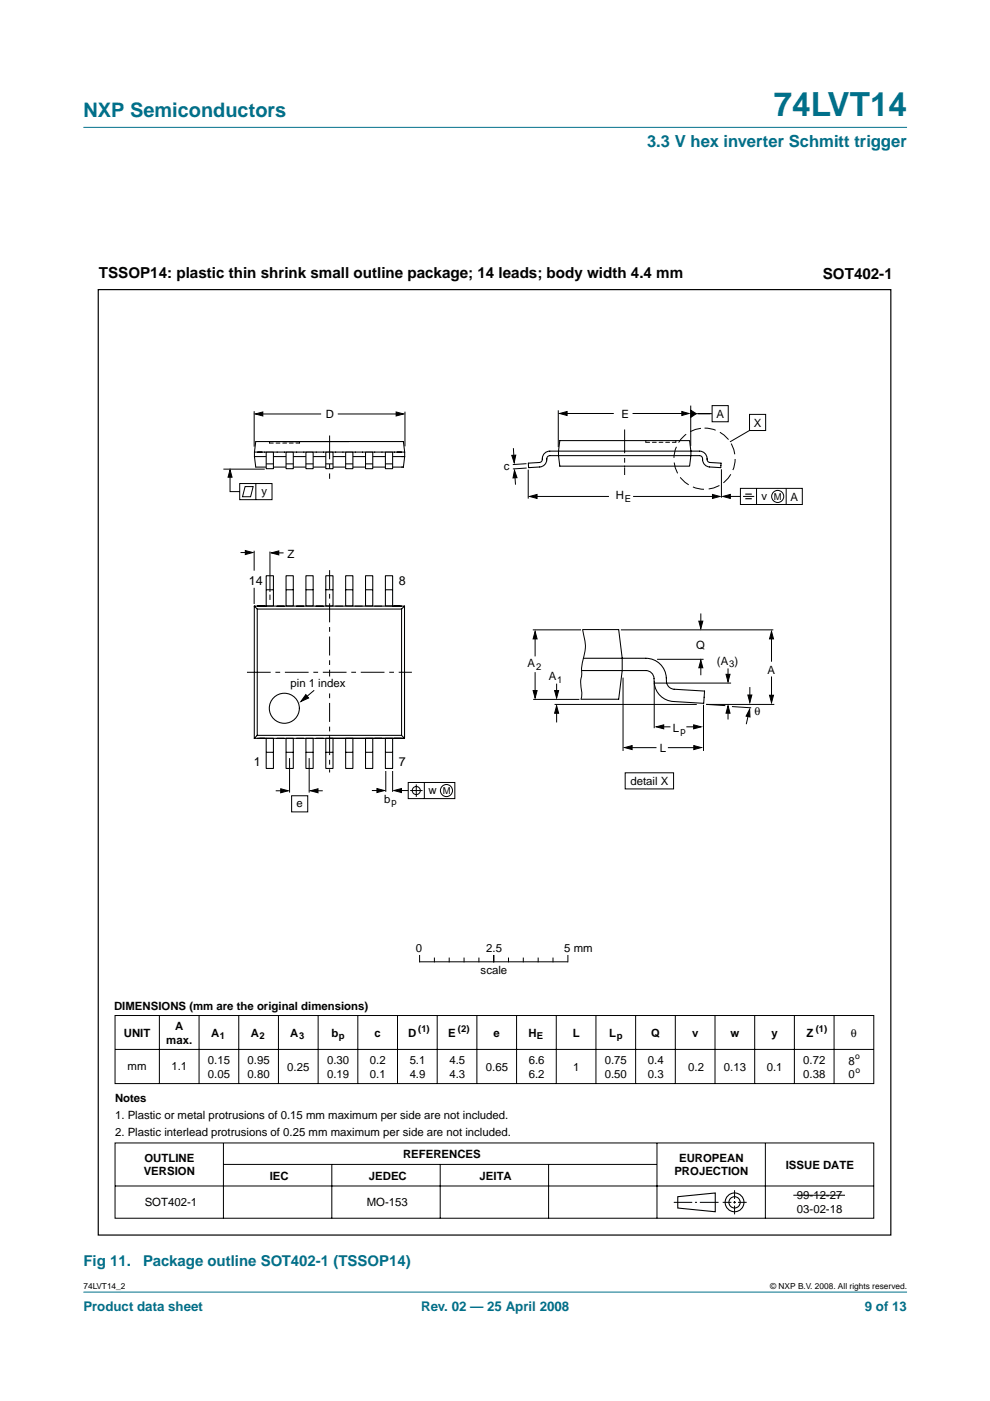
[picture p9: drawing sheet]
<svg xmlns="http://www.w3.org/2000/svg" width="210mm" height="297mm" viewBox="0 0 210 297" stroke-linecap="round" stroke-linejoin="round" font-family="sans-serif">
<g fill="#00708a" stroke="#00708a" stroke-width=".21">
<path d="M17.7 273.9h174.6z"/>
<path d="M17.7 27h174.6z"/>
</g>
<g fill="none" stroke="#000" stroke-width=".21">
<path d="M47.4 99.5h8.7M53.9 87.2v7.5M55.1 87.8h13M57.1 93.6v.3M63.5 93.6v.3M71.6 87.8h13.1M85.9 87.3v7.3M108.9 95l.1 2.6M111.6 98.3l-2.9 .2M111.7 99.2l-3 .2M112 99.6v6.1M118.4 87v7.8"/>
<path d="M119.4 87.7h10.7M134.1 87.7h11.2M136.9 93.4v.3M143.3 93.4v.3M146.5 86v8.5M147 87.7h4M151 86h3.4v3.4h-3.4zM153 99.5v6M158.9 87.9h3.4v3.4h-3.4zM158.9 91.3l-4.1 2.4M48.8 100.2v4h2M50.8 102.5h6.9v3.4h-6.9z"/>
<path d="M51 117.2h2M52 103.2h1.7l-.6 2.1h-1.7zM53.9 116.8v4.2M54.2 102.5v3.4M57.2 116.9v8.6M58.1 117.2h2M109.1 100.3l.2 2.5M113.1 105.3h16M134.2 105.3h17.4M154.1 105.3h2.9M157 103.5h13.1v3.5h-13.1zM157.5 105.3h2.4"/>
<path d="M160.4 103.5v3.5M166.7 103.5v3.5M53.9 124.6v3.5M57.2 126.1v1.1M113 133.5h10.2M113.5 134.5v4.7M123.5 133.5a10 10 0 0 1 0 6.8l-.2 1.3v1.3a8.1 8.1 0 0 0 .1 4.1l-.2 1.3M131.6 133.5h32.4M139.3 139.8h9.9M148.6 130.1v2.4M163.6 134.9v5.4M66.6 146.4l-2.4 2"/>
<path d="M113 148.3h9.8M113.5 142.5v4.7M117.6 149.4h30.1M118 144.9v2.6M118 150.6v2.6M132.1 143.7v15.5M133.1 158.5h6.1M138.7 144.8v9.6M138.8 144.8h16.2M140 154.1h2.2M141.6 158.5h6.3M145.5 154.1h2.1"/>
<path d="M148.6 140.8v2.4M149.2 149.4v9.8M149.7 149.3l4.1 .3M149.8 149.4h14.4M154.4 141.7v1.9M154.4 150.6v1.9M155.2 149.8l4.1 .3M158.8 151l-.6 2.5M159 145.7v2.5M163.6 143.4v4.6M58.5 167.7h1.9M61.4 160.7v7.3"/>
<path d="M61.8 168.7h3.4v3.4h-3.4zM65.6 160.7v7.3M66.6 167.7h1.8M78.8 167.6h1.9M81.8 163.5v4.4M83.2 163.5v4.4M84.4 167.6h2.2M86.6 165.9h9.8v3.4h-9.8zM87 167.6h2.6M88.3 166.3v2.7M90 165.9v3.4M132.6 163.8h10.2v3.5h-10.2z"/>
<path d="M24.4 215.3h160.9v14.4h-160.9zM33.8 215.3v14.4M42.2 215.3v14.4M50.6 215.3v14.4M59 215.3v14.4M67.5 215.3v14.4M75.9 215.3v14.4M84.3 215.3v14.4M89 202.6v1.3M89 203.9h31.3M92.1 203.1v.8M92.7 215.3v14.4"/>
<path d="M95.2 203.1v.8M98.4 203.1v.8M101.1 215.3v14.4M101.5 203.1v.8M104.7 202.6v1.3M107.8 203.1v.8M109.5 215.3v14.4M111 203.1v.8M114.1 203.1v.8M117.2 203.1v.8M117.9 215.3v14.4M120.4 202.6v1.3"/>
<path d="M126.4 215.3v14.4M134.8 215.3v14.4M143.2 215.3v14.4M151.6 215.3v14.4M160 215.3v14.4M168.4 215.3v14.4M176.8 215.3v14.4M24.4 222.5h160.8M24.4 242.3h160.9v16h-160.9zM24.4 251.5h160.9M47.4 242.4v15.9M47.4 246.9h91.8"/>
<path d="M70.4 246.9v11.4M93.3 246.9v11.4M116.3 246.9v11.4M139.3 242.4v15.9M142.9 254.9h3.9M147.4 254.9h.4M148.4 254.9h4M153.2 254.9h1.9M155.5 254.9h.5M155.7 252.4v1.8M155.7 254.7v.5M155.7 255.6v1.9"/>
<path d="M156.5 254.9h1.8M162.3 242.4v15.9M168.2 253.4h11"/>
<circle cx="164.9" cy="105.3" r="1.28"/>
<circle cx="88.3" cy="167.6" r=".86"/>
<circle cx="94.7" cy="167.6" r="1.28"/>
</g>
<g fill="none" stroke="#000" stroke-width=".23">
<path d="M143.7 253.7l8-.8v4l-8-.8z"/>
<circle cx="155.7" cy="254.9" r="1.99"/>
<circle cx="155.7" cy="254.9" r="1.2"/>
</g>
<g fill="#000" stroke="#000" stroke-width=".21">
<path d="M54.1 87.8l1.6-.5v.9zM84 87.3l1.6 .5-1.6 .4zM108.5 96.5h.9l-.4 1.6zM118.7 87.7l1.5-.5v.9zM144.6 87.2l1.5 .5-1.5 .4zM146.5 87l1.1 .7-1.1 .8zM48.8 99.6l.4 1.6h-.9zM52 116.7l1.6 .5-1.6 .4zM57.5 117.2l1.6-.4v.9zM109.1 99.7l.5 1.6h-.8zM112.3 105.3l1.6-.5v.9zM151.1 104.8l1.5 .5-1.5 .4z"/>
<path d="M153.3 105.3l1.5-.5v.9zM113.5 133.9l.4 1.6h-.9zM148.2 131.7h.8l-.4 1.6zM163.6 133.9l.4 1.6h-.8zM64.8 147.3l.6 .7-1.6 .7zM113 146.4h.9l-.4 1.6zM118 149.6l.4 1.6h-.8zM117.6 146.4h.8l-.4 1.6zM132.4 158.5l1.6-.4v.8zM139.1 154.1l1.6-.4v.8zM147.1 153.7l1.6 .4-1.6 .4zM147.1 158.1l1.6 .4-1.6 .4z"/>
<path d="M148.6 140l.4 1.6h-.8zM154.4 149.6l.4 1.6h-.9zM153.9 143h.9l-.4 1.6zM158.9 150.4l.1 1.6-.8-.2zM158.6 147.4h.8l-.4 1.5zM163.2 147.4h.8l-.4 1.6zM59.5 167.2l1.6 .5-1.6 .4zM65.8 167.7l1.6-.5v.9zM79.9 167.2l1.6 .4-1.6 .4zM83.5 167.6l1.6-.4v.8z"/>
</g>
<path d="M132.4 91.1v9.6M52.4 142.5h34.9" fill="none" stroke="#000" stroke-width=".21" stroke-dasharray="5 1 1 1" stroke-linecap="butt"/>
<path d="M69.9 120.9v42.9" fill="none" stroke="#000" stroke-width=".21" stroke-dasharray="4 1 1 1" stroke-linecap="butt"/>
<path d="M158 104.8h1.4M158 105.7h1.4" fill="none" stroke="#000" stroke-width=".24"/>
<circle cx="149.4" cy="97.3" r="6.5" fill="none" stroke="#000" stroke-width=".21" stroke-dasharray="2.4 1" stroke-linecap="butt"/>
<path d="M20.8 61.4h168.1v200.5h-168.1z" fill="none" stroke="#000" stroke-width=".25"/>
<g fill="none" stroke="#000" stroke-width=".22">
<path d="M53.9 96.8l.3 2.2h31.3l.3-2.2M53.9 96.8h31.9M53.9 95.8v1M54.6 95.8h31.2M55.6 95.8h-1.7l.3-2.2h31.3l.3 2.2M85.8 95.8v1M112 98.2l2.4-.1a.7 .7 0 0 0 .6-.9 1.59 1.59 0 0 1 1.6-1.6h31.7a1.76 1.76 0 0 1 1.7 2.1l.5 .4 2.4 .1-.1 1-2.3-.2a1.77 1.77 0 0 1-1.6-2l-.6-.4h-31.7a.7 .7 0 0 0-.7 .9 1.58 1.58 0 0 1-1.5 1.5l-2.3 .2zM118.7 93.4h27.5l.3 2.2-.3 3.2h-27.5l-.3-2.2zM53.9 128.5v28M53.9 128.5h31.9M53.9 128.5l.6 .6M56.4 122.1h1.6v6.4h-1.6z"/>
<path d="M56.5 125h1.4M60.7 122.1h1.5v6.4h-1.5zM60.7 125h1.4M64.9 122.1h1.5v6.4h-1.5zM64.9 125h1.4M69.1 122.1h1.5v6.4h-1.5zM69.1 125h1.5M73.3 122.1h1.5v6.4h-1.5zM73.3 125h1.5M77.5 122.1h1.5v6.4h-1.5zM77.5 125h1.5M81.7 122.1h1.5v6.4h-1.5z"/>
<path d="M81.8 125h1.4M85.1 129.1h-30.6v26.8M85.1 129.1v26.8M85.8 128.5v28h-31.9M85.8 128.5l-.7 .6M123.5 133.5h7.7l.7 6.1v2.6l-.7 6.1h-8M123.7 139.6h13.2a4.6 4.6 0 0 1 4.5 5.2 1.71 1.71 0 0 0 1.5 1.3l6.5 .4-.2 2.6-6.4-.4a4.4 4.4 0 0 1-4.1-4.9 1.73 1.73 0 0 0-1.8-1.6h-13.6M54.5 155.9h30.6M54.5 155.9l-.6 .6M56.4 156.5h1.6v6.4h-1.6zM56.5 159.5h1.4M60.7 156.5h1.5v6.4h-1.5z"/>
<path d="M60.7 159.5h1.4M64.9 156.5h1.5v6.4h-1.5zM64.9 159.5h1.4M69.1 156.5h1.5v6.4h-1.5zM69.1 159.5h1.5M73.3 156.5h1.5v6.4h-1.5zM73.3 159.5h1.5M77.5 156.5h1.5v6.4h-1.5zM77.5 159.5h1.5M81.7 156.5h1.5v6.4h-1.5zM81.8 159.5h1.4M85.1 155.9l.7 .6h-16"/>
<circle cx="60.3" cy="150.2" r="3.2"/>
</g>
<path d="M57.1 93.9h6.4M136.9 93.8h6.4" fill="none" stroke="#000" stroke-width=".21" stroke-dasharray=".8 .6"/>
<path d="M69.4 143.5h.9v2.6h-.9z" fill="#fff" stroke="#fff" stroke-width=".21"/>
<g fill="#fff" stroke="#000" stroke-width=".22">
<path d="M56.4 95.9h1.6v3.5h-1.6z"/>
<path d="M81.7 95.9h1.5v3.5h-1.5z"/>
<path d="M77.5 95.9h1.5v3.5h-1.5z"/>
<path d="M73.3 95.9h1.5v3.5h-1.5z"/>
<path d="M69.1 95.9h1.5v3.5h-1.5z"/>
<path d="M64.9 95.9h1.5v3.5h-1.5z"/>
<path d="M60.7 95.9h1.5v3.5h-1.5z"/>
</g>
<path d="M69.9 92.3v9.2" fill="none" stroke="#000" stroke-width=".21" stroke-dasharray="5 1 1 1" stroke-linecap="butt"/>
<path d="M56.5 98.4h1.4M60.7 98.4h1.4M64.9 98.4h1.4M69.1 98.4h1.5M73.3 98.4h1.5M77.5 98.4h1.5M81.8 98.4h1.4" fill="none" stroke="#000" stroke-width=".22"/>
<text font-size="7.1" fill="#00708a" x="164.1" y="24.7">74LVT14</text>
<text font-size="4.2" fill="#00708a" x="17.7" y="24.9">NXP Semiconductors</text>
<text font-size="3.5" fill="#00708a" x="137.2" y="31.1">3.3 V hex inverter Schmitt trigger</text>
<g font-size="3.2">
<text x="21" y="59">TSSOP14: plastic thin shrink small outline package; 14 leads; body width 4.4 mm</text>
<text x="174.5" y="59.1">SOT402-1</text>
</g>
<g font-size="3.2" fill="#00708a">
<text x="17.7" y="268.3">Fig 11.</text>
<text x="30.4" y="268.3">Package outline SOT402-1 (TSSOP14)</text>
</g>
<g font-size="2.8" fill="#00708a">
<text x="17.7" y="278">Product data sheet</text>
<text x="89.3" y="278">Rev. 02 — 25 April 2008</text>
<text x="183.4" y="278">9 of 13</text>
</g>
<g font-size="2.7">
<text x="52.7" y="124.1">14</text>
<text x="84.6" y="124">8</text>
<text x="53.8" y="162.4">1</text>
<text x="84.6" y="162.4">7</text>
</g>
<g font-size="2.4">
<text x="69.1" y="88.6">D</text>
<text x="131.7" y="88.6">E</text>
<text x="151.9" y="88.6">A</text>
<text x="159.8" y="90.5">X</text>
<text x="106.8" y="99.6">c</text>
<text x="55.4" y="104.9">y</text>
<text x="130.5" y="105.9">H</text>
<text x="161.5" y="106">v</text>
<text x="167.6" y="106.1">A</text>
<text x="60.9" y="118.3">Z</text>
<text x="147.6" y="137.7">Q</text>
<text x="111.9" y="141.5">A</text>
<text x="152" y="141">(A )</text>
<text x="162.8" y="142.8">A</text>
<text x="61.6" y="145.6">pin 1 index</text>
<text x="116.3" y="144.3">A</text>
<text x="142.7" y="155.1">L</text>
<text x="159.9" y="151.5">θ</text>
<text x="139.9" y="159.4">L</text>
<text x="133.7" y="166.4">detail X</text>
<text x="62.9" y="171.1">e</text>
<text x="81.5" y="170.2">b</text>
<text x="90.8" y="168.3">w</text>
<text x="88.2" y="201.8">0</text>
<text x="103.1" y="201.8">2.5</text>
<text x="119.6" y="201.8">5 mm</text>
<text x="101.9" y="206.6">scale</text>
<text x="24.2" y="214.2">DIMENSIONS (mm are the original dimensions)</text>
<text x="26.3" y="219.8">UNIT</text>
<text x="35.3" y="221.3">max.</text>
<text x="37.1" y="218.3">A</text>
<text x="44.8" y="219.8">A</text>
<text x="53.2" y="219.8">A</text>
<text x="61.5" y="219.8">A</text>
<text x="70.3" y="219.8">b</text>
<text x="79.4" y="219.8">c</text>
<text x="86.5" y="219.8">D</text>
<text x="95" y="219.8">E</text>
<text x="104.7" y="219.8">e</text>
<text x="112.1" y="219.8">H</text>
<text x="121.4" y="219.8">L</text>
<text x="129.2" y="219.8">L</text>
<text x="138.1" y="219.8">Q</text>
<text x="146.7" y="219.8">v</text>
<text x="154.9" y="219.8">w</text>
<text x="163.6" y="219.8">y</text>
<text x="171" y="219.8">Z</text>
<text x="180.4" y="219.8">θ</text>
<text x="27.1" y="226.8">mm</text>
<text x="36.3" y="226.9">1.1</text>
<text x="44.1" y="225.5">0.15</text>
<text x="52.5" y="225.5">0.95</text>
<text x="60.9" y="227">0.25</text>
<text x="69.3" y="225.5">0.30</text>
<text x="78.4" y="225.5">0.2</text>
<text x="86.9" y="225.5">5.1</text>
<text x="95.3" y="225.5">4.5</text>
<text x="103" y="227">0.65</text>
<text x="112.1" y="225.5">6.6</text>
<text x="121.5" y="227">1</text>
<text x="128.2" y="225.5">0.75</text>
<text x="137.4" y="225.5">0.4</text>
<text x="145.9" y="227">0.2</text>
<text x="153.5" y="227">0.13</text>
<text x="162.6" y="227">0.1</text>
<text x="170.3" y="225.5">0.72</text>
<text x="179.9" y="225.7">8</text>
<text x="24.4" y="233.6">Notes</text>
<text x="44.1" y="228.5">0.05</text>
<text x="52.5" y="228.5">0.80</text>
<text x="69.3" y="228.5">0.19</text>
<text x="78.4" y="228.5">0.1</text>
<text x="86.9" y="228.5">4.9</text>
<text x="95.3" y="228.5">4.3</text>
<text x="112.1" y="228.5">6.2</text>
<text x="128.2" y="228.5">0.50</text>
<text x="137.4" y="228.5">0.3</text>
<text x="170.3" y="228.5">0.38</text>
<text x="179.9" y="228.7">0</text>
<text x="24.4" y="237.2">1. Plastic or metal protrusions of 0.15 mm maximum per side are not included.</text>
<text x="24.4" y="240.8">2. Plastic interlead protrusions of 0.25 mm maximum per side are not included.</text>
<text x="85.5" y="245.6">REFERENCES</text>
<text x="30.5" y="249.2">VERSION</text>
<text x="30.6" y="246.3">OUTLINE</text>
<text x="57.2" y="250.1">IEC</text>
<text x="78.2" y="250.1">JEDEC</text>
<text x="101.7" y="250.1">JEITA</text>
<text x="143" y="249.2">PROJECTION</text>
<text x="144" y="246.3">EUROPEAN</text>
<text x="166.6" y="247.8">ISSUE DATE</text>
<text x="30.7" y="255.8">SOT402-1</text>
<text x="77.7" y="255.8">MO-153</text>
<text x="169" y="254.2">99-12-27</text>
<text x="169" y="257.2">03-02-18</text>
</g>
<g font-size="2">
<text x="132.5" y="106.3">E</text>
<text x="164.1" y="106">M</text>
<text x="113.7" y="142">2</text>
<text x="154.6" y="141.5">3</text>
<text x="118.1" y="144.7">1</text>
<text x="144.3" y="155.6">p</text>
<text x="83" y="170.7">p</text>
<text x="93.9" y="168.3">M</text>
<text x="46.6" y="220.3">1</text>
<text x="55" y="220.3">2</text>
<text x="63.4" y="220.3">3</text>
<text x="71.8" y="220.3">p</text>
<text x="88.7" y="218.9">(1)</text>
<text x="97.1" y="218.9">(2)</text>
<text x="113.8" y="220.3">E</text>
<text x="130.8" y="220.3">p</text>
<text x="173" y="218.9">(1)</text>
</g>
<g font-size="1.8">
<text x="181.3" y="224.5">o</text>
<text x="181.4" y="227.4">o</text>
<text x="17.7" y="273.4">74LVT14_2</text>
<text x="163.3" y="273.4">© NXP B.V. 2008. All rights reserved.</text>
</g>
</svg>
